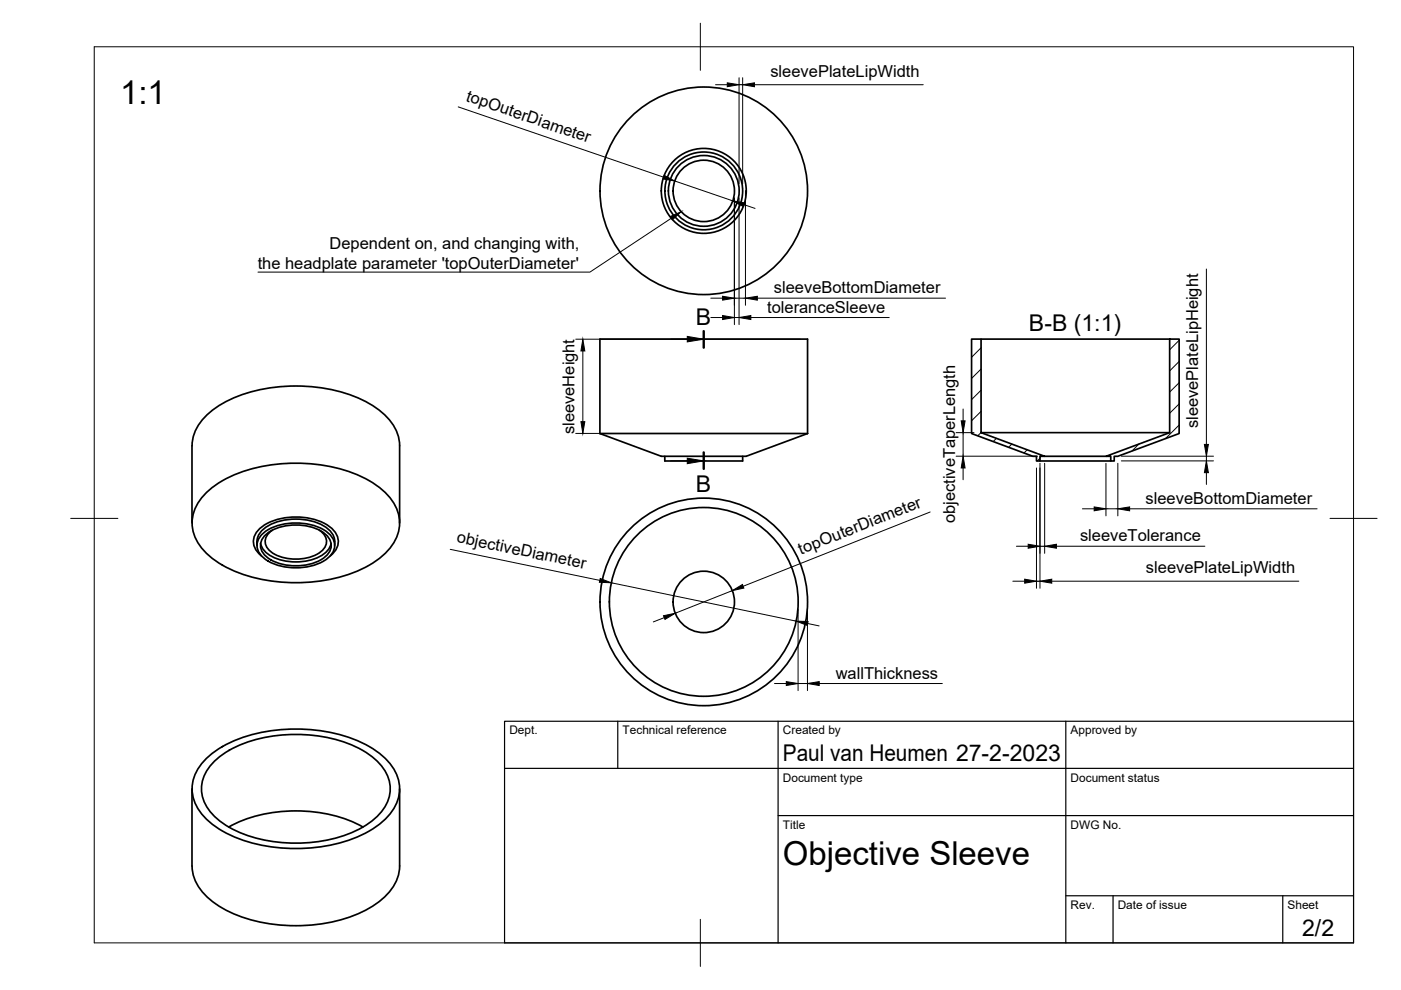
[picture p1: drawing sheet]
<svg xmlns="http://www.w3.org/2000/svg" width="297mm" height="210mm" viewBox="0 0 297 210" stroke-linecap="round" stroke-linejoin="round" font-family="sans-serif">
<!-- layer: Visible -->
<g fill="none" stroke="#000" stroke-width=".36">
<path d="M206 71.9h2v19.8l13.5 5h-1v1h-.7v-1h-.8l-13-4.8zM208 71.9h40M248 71.9h2v20l-13 4.8h-.8v1h-.7v-1h-1l13.5-5zM127.2 91.9l13 4.8h18l13-4.8M127.2 91.9h44M127.2 91.9v-20h44v20M140.9 96.7v1h16.6v-1M208 91.7h40M220.5 97.7h15M221.5 96.7h13M40.7 110.9v-16.4a10.6 10.6 0 0 1 5.8-8.5 33.8 33.8 0 0 1 24.3-3.3 21.9 21.9 0 0 1 11.6 6.1 8.8 8.8 0 0 1 2.3 5.7v16.4M43.2 105a23.6 23.6 0 0 1 13.9-6.4 34.1 34.1 0 0 1 21.2 3.3 12 12 0 0 1 6.3 7.8 8.8 8.8 0 0 1-3.5 8.1 28.5 28.5 0 0 1-18.4 5.7 30.4 30.4 0 0 1-17-4.6 10.3 10.3 0 0 1-5-8 8.6 8.6 0 0 1 2.5-5.9z"/>
<path d="M54.5 114.8v.8M54.5 114.8a4.4 4.4 0 0 1 2.8-3.6 12.4 12.4 0 0 1 12.3 1 3.7 3.7 0 0 1 1.4 3.4M55.3 115.2a4.7 4.7 0 0 0 3.2 3.2 11.2 11.2 0 0 0 10.7-1.4l.8-1.1 .2-.7M55.4 113.5a10.8 10.8 0 0 1 9-2.5 8.4 8.4 0 0 1 6.2 3.2 3.2 3.2 0 0 1-1.2 4.2 12.3 12.3 0 0 1-13.4 0 3.2 3.2 0 0 1-.6-4.9zM55.4 117.9a3.6 3.6 0 0 1 .4-6.4 13.7 13.7 0 0 1 13.9 0 3.6 3.6 0 0 1 .3 6.4M56 113.7a9.8 9.8 0 0 1 8.3-2.3 7.7 7.7 0 0 1 5.6 2.9 2.92 2.92 0 0 1-1.1 3.9 11.2 11.2 0 0 1-12.2 0 2.92 2.92 0 0 1-.6-4.5zM57.8 112.4a2.62 2.62 0 0 0-.3 4.6 9.8 9.8 0 0 0 10.5 0 2.62 2.62 0 0 0-.3-4.6M40.7 167.3v16.3a10.6 10.6 0 0 0 5.8 8.5 33.8 33.8 0 0 0 24.3 3.3 21.9 21.9 0 0 0 11.6-6.1 8.8 8.8 0 0 0 2.3-5.7v-16.3M43.2 161.4a23.6 23.6 0 0 1 13.9-6.4 34.1 34.1 0 0 1 21.2 3.3 12 12 0 0 1 6.3 7.7 8.8 8.8 0 0 1-3.5 8.2 28.5 28.5 0 0 1-18.4 5.7 30.4 30.4 0 0 1-17-4.7 10.3 10.3 0 0 1-5-8 8.6 8.6 0 0 1 2.5-5.8zM45 161.9a21.7 21.7 0 0 1 13.2-5.9 31.1 31.1 0 0 1 18.7 3.1 10.9 10.9 0 0 1 5.7 7 8 8 0 0 1-3.2 7.5 26.4 26.4 0 0 1-17.6 5.2 25.8 25.8 0 0 1-15.8-5.2 7.7 7.7 0 0 1-2.5-9.6zM48.5 175.3a31.3 31.3 0 0 1 28.5 0"/>
<circle cx="149.2" cy="40.5" r="6.5"/>
<circle cx="149.2" cy="40.5" r="8.2"/>
<circle cx="149.2" cy="40.5" r="7.5"/>
<circle cx="149.2" cy="40.5" r="9"/>
<circle cx="149.2" cy="40.5" r="22"/>
<circle cx="149.2" cy="127.6" r="6.5"/>
<circle cx="149.2" cy="127.6" r="22"/>
<circle cx="149.2" cy="127.6" r="20"/>
</g>
<!-- layer: BORDER -->
<path d="M20 9.9h267v190h-267zM148.5 4.9v10M15 109.9h10M282 109.9h10M148.5 194.9v10" fill="none" stroke="#000" stroke-width=".21"/>
<!-- layer: TITLEBLOCK -->
<path d="M107 152.9h180v47h-180zM131 152.9v10M165 152.9v47M226 152.9v47M107 162.9h180M165 172.9h122M226 189.9h61M236 189.9v10M272 189.9v10" fill="none" stroke="#000" stroke-width=".25"/>
<!-- layer: FD_Dimensions -->
<g fill="none" stroke="#000" stroke-width=".21">
<path d="M151.7 18h2.5M156.7 16.5v22.5M156.7 18h.8M157.5 16.5v22.5M160 18h35.7M97.2 22.7l43.5 14.9M143 38.4l12.3 4.2M155.7 42v26.8M156.7 42v26.8M157.7 43.4l2.4 .8M158.1 40.4v24.3M255.8 57v37.2"/>
<path d="M122.1 71.9h47.6M123.6 74.4v15M150.7 67.3h2.5M150.7 63.2h2.5M155.7 67.3h1M155.7 63.2h2.4M159.2 67.3h29.3M160.6 63.2h39.9M122.1 91.9h47.6M202.7 96.7h17.3M202.7 91.7h3.8M204.2 86.7v2.5"/>
<path d="M204.2 91.7v5M204.2 99.2v2.5M219.8 99.2v25.5M220.5 98.2v26.5M221.5 98.2v19.1M234.5 98.2v11.2M237 98.2v11.2M237.7 97.7h19.6M237.7 96.7h19.6M255.8 96.7v1M95.5 116.5l31.7 6.6M197.2 108.6l-39.6 15.7"/>
<path d="M215.5 115.8h2.5M220.5 115.8h1M224 115.8h31.5M229.5 107.9h2.5M234.5 107.9h2.5M239.5 107.9h39.8M255.8 100.2v2.5M129.6 123.6l39.2 8.1M140.8 131l-2.3 .9M155.2 125.2l-12 4.8M169.2 129.1v17.3M171.2 129.1v17.3"/>
<path d="M171.2 132.2l2.5 .5M214.7 123.2h2.6M219.8 123.2h.7M223 123.2h52.4M164.2 144.9h2.5M169.2 144.9h2M173.7 144.9h26.1"/>
</g>
<g fill="#000" stroke="#000" stroke-width=".21">
<path d="M154.2 17.6l2.5 .4-2.5 .4zM157.5 18l2.5-.4v.8zM140.8 37.2l2.2 1.2-2.5-.5zM155.3 42.6l2.6 .4-.3 .8zM123.6 71.9l.4 2.5h-.8zM153.2 66.9l2.5 .4-2.5 .4zM153.2 62.8l2.5 .4-2.5 .4zM156.7 67.3l2.5-.4v.8zM158.1 63.2l2.5-.4v.8zM123.2 89.4h.8l-.4 2.5zM203.8 89.2h.8l-.4 2.5zM204.2 96.7l.4 2.5h-.8z"/>
<path d="M255.4 94.2h.8l-.4 2.5zM218 115.4l2.5 .4-2.5 .4zM221.5 115.8l2.5-.4v.8zM232 107.5l2.5 .4-2.5 .4zM237 107.9l2.5-.4v.8zM255.8 97.7l.4 2.5h-.8zM127.3 122.7l2.3 .9-2.5-.1zM140.7 130.5l2.5-.5-2.2 1.3zM155.2 125.2l2.2-1.3 .3 .8zM168.8 131.7l2.5 .1-.1 .8zM217.3 122.8l2.5 .4-2.5 .4zM220.5 123.2l2.5-.4v.8z"/>
<path d="M166.7 144.5l2.5 .4-2.5 .4zM171.2 144.9l2.5-.4v.8z"/>
</g>
<!-- layer: Hatching -->
<g fill="none" stroke="#000" stroke-width=".21">
<path d="M208 73.7l-2 2M208 78.2l-2 2M250 72.2l-2 2M250 76.6l-2 2M208 82.7l-2 2M208 87.2l-2 2M208 91.7l-.7 .7M211.3 92.9l-.7 .7M214.5 94.1l-.6 .7M217.8 95.3l-.7 .7M220.5 97.2l-.6 .5M221.1 96.6l-.2 .1"/>
<path d="M241.5 94.1l-1.5 1.5M250 81.1l-2 2M250 85.6l-2 2M250 90.1l-2.9 2.9"/>
</g>
<!-- layer: Section Lines -->
<path d="M149.2 70.2v3.5M149.2 95.9v3.5" fill="none" stroke="#000" stroke-width=".51"/>
<path d="M142.2 71.9h3.5M142.2 97.7h3.5" fill="none" stroke="#000" stroke-width=".21"/>
<path d="M145.7 71.3l3.5 .6-3.5 .6zM145.7 97.1l3.5 .6-3.5 .6z" fill="#000" stroke="#000" stroke-width=".21"/>
<!-- layer: Leaders -->
<path d="M142.1 45.9l2.3-1-1.8 1.7z" fill="#000" stroke="#000" stroke-width=".21"/>
<path d="M142.3 46.3l-17.2 11.4h-70.4" fill="none" stroke="#000" stroke-width=".21"/>
<g font-size="7">
<text x="25.5" y="22.1">1:1</text>
<text x="166" y="183.4">Objective Sleeve</text>
</g>
<g font-size="4.9">
<text x="147.5" y="68.8">B</text>
<text x="218.2" y="70.1">B-B (1:1)</text>
<text x="147.5" y="104.3">B</text>
<text x="166" y="161.4">Paul van Heumen 27-2-2023</text>
<text x="276.1" y="198.6">2/2</text>
</g>
<g font-size="3.5">
<text x="163.3" y="16.3">sleevePlateLipWidth</text>
<text x="98.6" y="21.4" transform="rotate(19 98.6 21.4)">topOuterDiameter</text>
<text x="69.9" y="52.8">Dependent on, and changing with,</text>
<text x="54.6" y="57">the headplate parameter 'topOuterDiameter'</text>
<text x="164.1" y="62.2">sleeveBottomDiameter</text>
<text x="162.6" y="66.3">toleranceSleeve</text>
<text x="121.8" y="92" transform="rotate(-90 121.8 92)">sleeveHeight</text>
<text x="254" y="90.8" transform="rotate(-90 254 90.8)">sleevePlateLipHeight</text>
<text x="242.9" y="106.8">sleeveBottomDiameter</text>
<text x="202.5" y="110.9" transform="rotate(-90 202.5 110.9)">objectiveTaperLength</text>
<text x="96.7" y="115" transform="rotate(12 96.7 115)">objectiveDiameter</text>
<text x="169.8" y="117.6" transform="rotate(-22 169.8 117.6)">topOuterDiameter</text>
<text x="229" y="114.8">sleeveTolerance</text>
<text x="243" y="121.5">sleevePlateLipWidth</text>
<text x="177.2" y="143.9">wallThickness</text>
</g>
<g font-size="2.5">
<text x="108" y="155.7">Dept.</text>
<text x="132" y="155.7">Technical reference</text>
<text x="166" y="155.7">Created by</text>
<text x="227" y="155.7">Approved by</text>
<text x="166" y="165.7">Document type</text>
<text x="227" y="165.7">Document status</text>
<text x="166" y="175.7">Title</text>
<text x="227" y="175.7">DWG No.</text>
<text x="227" y="192.7">Rev.</text>
<text x="237" y="192.7">Date of issue</text>
<text x="273" y="192.7">Sheet</text>
</g>
</svg>
